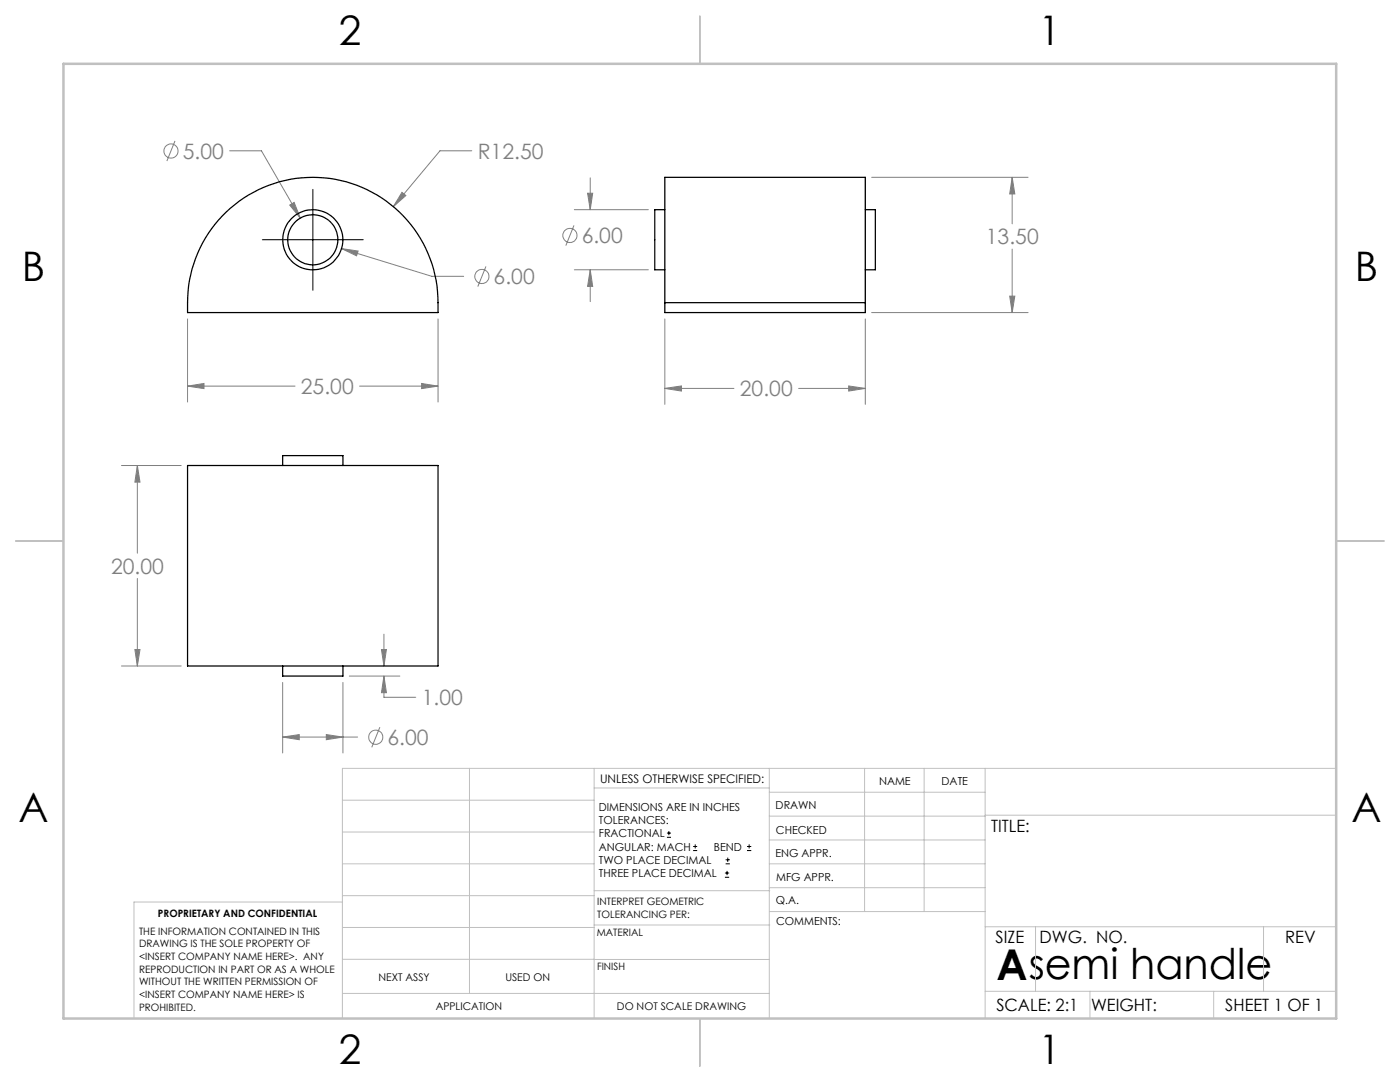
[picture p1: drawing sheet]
<svg xmlns="http://www.w3.org/2000/svg" width="279mm" height="216mm" viewBox="0 0 279 216" stroke-linecap="round" stroke-linejoin="round" font-family="sans-serif">
<g fill="none" stroke="#808080" stroke-width=".2">
<path d="M34.9 28.1l-1.6 4M45.8 30.1h6.4l7.7 13.4M80.2 38.4l.8 .6-2.5 2.2zM94.2 30.1h-6.4l-9.3 11.1M117.3 38.6h1l-.5 3.2zM117.8 35.5v6.3M174 35.4h31.2M202 35.4l.5 3.3h-1zM202 35.4v9.3M57.8 40.9l.9-.5 1.2 3.1zM68.2 49.6l3.3 .5-.3 .9zM68.2 49.6l18 5.5h6.3"/>
<path d="M97 53.2l-1.6 4M114.5 45l-1.6 4M114.6 41.8h14.8M114.6 53.8h14.8M117.8 53.8l.5 3.3h-1zM117.8 53.8v6.4M201.5 59.1h1l-.5 3.3zM202 49.7v12.7M37.4 77l3.3-.5v1zM37.4 63.6v16.6M37.4 77h21.5M71.8 77h15.6"/>
<path d="M84.1 76.5l3.3 .5-3.3 .5zM87.4 63.6v16.6M132.7 77.5l3.3-.5v1zM132.7 63.6v17.1M132.7 77.5h13.8M159.4 77.5h13.3M169.4 77l3.3 .5-3.3 .5zM172.7 63.6v17.1M174 62.4h31.2M24.2 92.9h12M27.4 92.9l.5 3.3h-1zM27.4 92.9v17.5"/>
<path d="M27.4 115.4v17.5M24.2 132.9h12M26.9 129.6h1l-.5 3.3zM56.4 136.2v14M68.4 136.2v14M69.7 134.9h10.1M76.1 129.6h1l-.5 3.3zM76.6 134.9l.5 3.3h-1zM76.6 134.9v4.2h6.4M76.6 126.5v6.4M56.4 147.1l3.3-.5v1zM56.4 147.1h15"/>
<path d="M65.1 146.6l3.3 .5-3.3 .5zM75.8 145.1l-1.6 4"/>
<circle cx="34.1" cy="30.1" r="1.4"/>
<circle cx="96.2" cy="55.2" r="1.42"/>
<circle cx="113.7" cy="47" r="1.42"/>
<circle cx="75" cy="147.1" r="1.42"/>
</g>
<g fill="none" stroke="#000" stroke-width=".2">
<path d="M62.4 37.8v20.1M52.4 47.8h20.1M133.1 167.1h.8M133.1 166.2h.8M133.5 165.8v.9M138.3 169.7h.8M138.3 168.9h.8M138.7 168.5v.8M144.7 175h.8M144.7 174.2h.8M144.8 172.4h.9M144.8 171.6h.9"/>
<path d="M145.1 173.8v.8M145.2 171.1v.9M149.1 169.7h.8M149.1 168.9h.8M149.5 168.5v.8"/>
</g>
<g fill="none" stroke="#c0c0c0" stroke-width=".2">
<path d="M68.3 159.7h50.3M93.7 153.3v44.9M118.6 153.3v49.9M118.6 157.2h34.9M153.5 153.3v49.9M153.5 158.1h43.1M172.5 153.3v28.6M184.4 153.3v28.6M196.6 153.3v49.9M266.7 153.3h-198.4v49.9M68.3 178.7h50.3M68.3 172.4h50.3"/>
<path d="M68.3 166h50.3M68.3 180h-41.6v23.2M118.6 177.7h35M153.5 167.6h43.1M153.5 162.8h43.1M153.5 172.4h43.1M153.5 177.1h43.1M196.6 162.7h70.1M68.3 198.2h85.2M68.3 191.4l85.2 .1M68.3 185.1h50.3M118.6 184.6h35"/>
<path d="M153.6 181.9h43M196.6 197.8h70.1M196.6 184.9h70.1M206.7 184.9v12.9M217.5 197.8v5.4M242.2 197.8v5.4M252.2 184.9v12.9"/>
</g>
<path d="M139.7 3.2v9.5M3.1 107.9h9.6M266.7 107.9h9.5M139.7 203.2v9.6" fill="none" stroke="#c0c0c0" stroke-width=".25"/>
<path d="M12.7 12.7h254v190.5h-254z" fill="none" stroke="#c0c0c0" stroke-width=".5"/>
<path d="M37.4 77l3.3-.5v1zM84.1 76.5l3.3 .5-3.3 .5zM80.2 38.4l-1.7 2.8 2.5-2.2zM68.2 49.6l3 1.4 .3-.9zM57.8 40.9l2.1 2.6-1.2-3.1zM26.9 129.6h1l-.5 3.3zM27.4 92.9l.5 3.3h-1zM56.4 147.1l3.3-.5v1zM65.1 146.6l3.3 .5-3.3 .5zM76.6 134.9l.5 3.3h-1zM76.1 129.6h1l-.5 3.3zM201.5 59.1h1l-.5 3.3zM202 35.4l.5 3.3h-1zM132.7 77.5l3.3-.5v1zM169.4 77l3.3 .5-3.3 .5zM117.3 38.6h1l-.5 3.2zM117.8 53.8l.5 3.3h-1z" fill="#808080"/>
<g fill="none" stroke="#000" stroke-width=".25">
<path d="M44.3 43.1a25.1 25.1 0 0 1 28.4-5.5 25.1 25.1 0 0 1 14.7 24.8h-50a25.5 25.5 0 0 1 6.9-19.3zM132.7 41.8h-2v12h2M172.7 41.8h2v12h-2M132.7 60.4v-25h40v25M132.7 60.4v2h40v-2M132.7 60.4h40M37.4 92.9h50v40h-50zM56.4 92.9v-2h12v2M56.4 132.9v2h12v-2"/>
<circle cx="62.4" cy="47.9" r="5"/>
<circle cx="62.4" cy="47.9" r="6"/>
</g>
<text font-size="8.5" x="198.9" y="195.5">Asemi handle</text>
<g font-size="8.1">
<text x="67.6" y="8.9">2</text>
<text x="207.3" y="8.9">1</text>
<text x="4.4" y="56.2">B</text>
<text x="270.4" y="56.2">B</text>
<text x="3.7" y="164.1">A</text>
<text x="269.7" y="164.1">A</text>
<text x="67.6" y="212.4">2</text>
<text x="207.3" y="212.4">1</text>
</g>
<g font-size="4.2" fill="#808080">
<text x="36.5" y="31.7">5.00</text>
<text x="95.4" y="31.7">R12.50</text>
<text x="116.1" y="48.5">6.00</text>
<text x="196.8" y="48.8">13.50</text>
<text x="98.5" y="56.7">6.00</text>
<text x="60.1" y="78.6">25.00</text>
<text x="147.7" y="79.1">20.00</text>
<text x="22.2" y="114.5">20.00</text>
<text x="84.2" y="140.7">1.00</text>
<text x="77.3" y="148.6">6.00</text>
</g>
<g font-size="3.4">
<text x="197.8" y="166">TITLE:</text>
<text x="198.7" y="188.1">SIZE</text>
<text x="207.5" y="188.1">DWG. NO.</text>
<text x="256.5" y="188.2">REV</text>
<text x="198.8" y="201.7">SCALE: 2:1</text>
<text x="217.7" y="201.8">WEIGHT:</text>
<text x="244.5" y="201.7">SHEET 1 OF 1</text>
</g>
<text font-size="2.4" x="119.8" y="156.2">UNLESS OTHERWISE SPECIFIED:</text>
<g font-size="2.2">
<text x="119.5" y="161.8">DIMENSIONS ARE IN INCHES</text>
<text x="154.8" y="161.4">DRAWN</text>
<text x="175.4" y="156.6">NAME</text>
<text x="187.9" y="156.7">DATE</text>
<text x="119.5" y="164.4">TOLERANCES:</text>
<text x="119.5" y="167.1">FRACTIONAL</text>
<text x="154.9" y="166.3">CHECKED</text>
<text x="119.5" y="169.7">ANGULAR: MACH</text>
<text x="119.5" y="172.4">TWO PLACE DECIMAL</text>
<text x="142.5" y="169.7">BEND</text>
<text x="154.8" y="171">ENG APPR.</text>
<text x="119.5" y="175">THREE PLACE DECIMAL</text>
<text x="154.9" y="175.7">MFG APPR.</text>
<text x="154.9" y="180.4">Q.A.</text>
<text x="154.9" y="184.6">COMMENTS:</text>
</g>
<g font-size="2.1">
<text x="75.5" y="195.7">NEXT ASSY</text>
<text x="100.9" y="195.7">USED ON</text>
<text x="86.9" y="201.5">APPLICATION</text>
<text x="123.1" y="201.6">DO NOT SCALE DRAWING</text>
</g>
<g font-size="2">
<text x="31.5" y="182.9">PROPRIETARY AND CONFIDENTIAL</text>
<text x="119.2" y="180.6">INTERPRET GEOMETRIC</text>
<text x="119.2" y="183.1">TOLERANCING PER:</text>
<text x="27.8" y="186.5">THE INFORMATION CONTAINED IN THIS</text>
<text x="27.8" y="189">DRAWING IS THE SOLE PROPERTY OF</text>
<text x="27.8" y="191.6">&lt;INSERT COMPANY NAME HERE&gt;. ANY</text>
<text x="119.1" y="186.7">MATERIAL</text>
<text x="27.8" y="194.1">REPRODUCTION IN PART OR AS A WHOLE</text>
<text x="27.8" y="196.6">WITHOUT THE WRITTEN PERMISSION OF</text>
<text x="119.1" y="193.5">FINISH</text>
<text x="27.8" y="199.1">&lt;INSERT COMPANY NAME HERE&gt; IS</text>
<text x="27.8" y="201.7">PROHIBITED.</text>
</g>
</svg>
